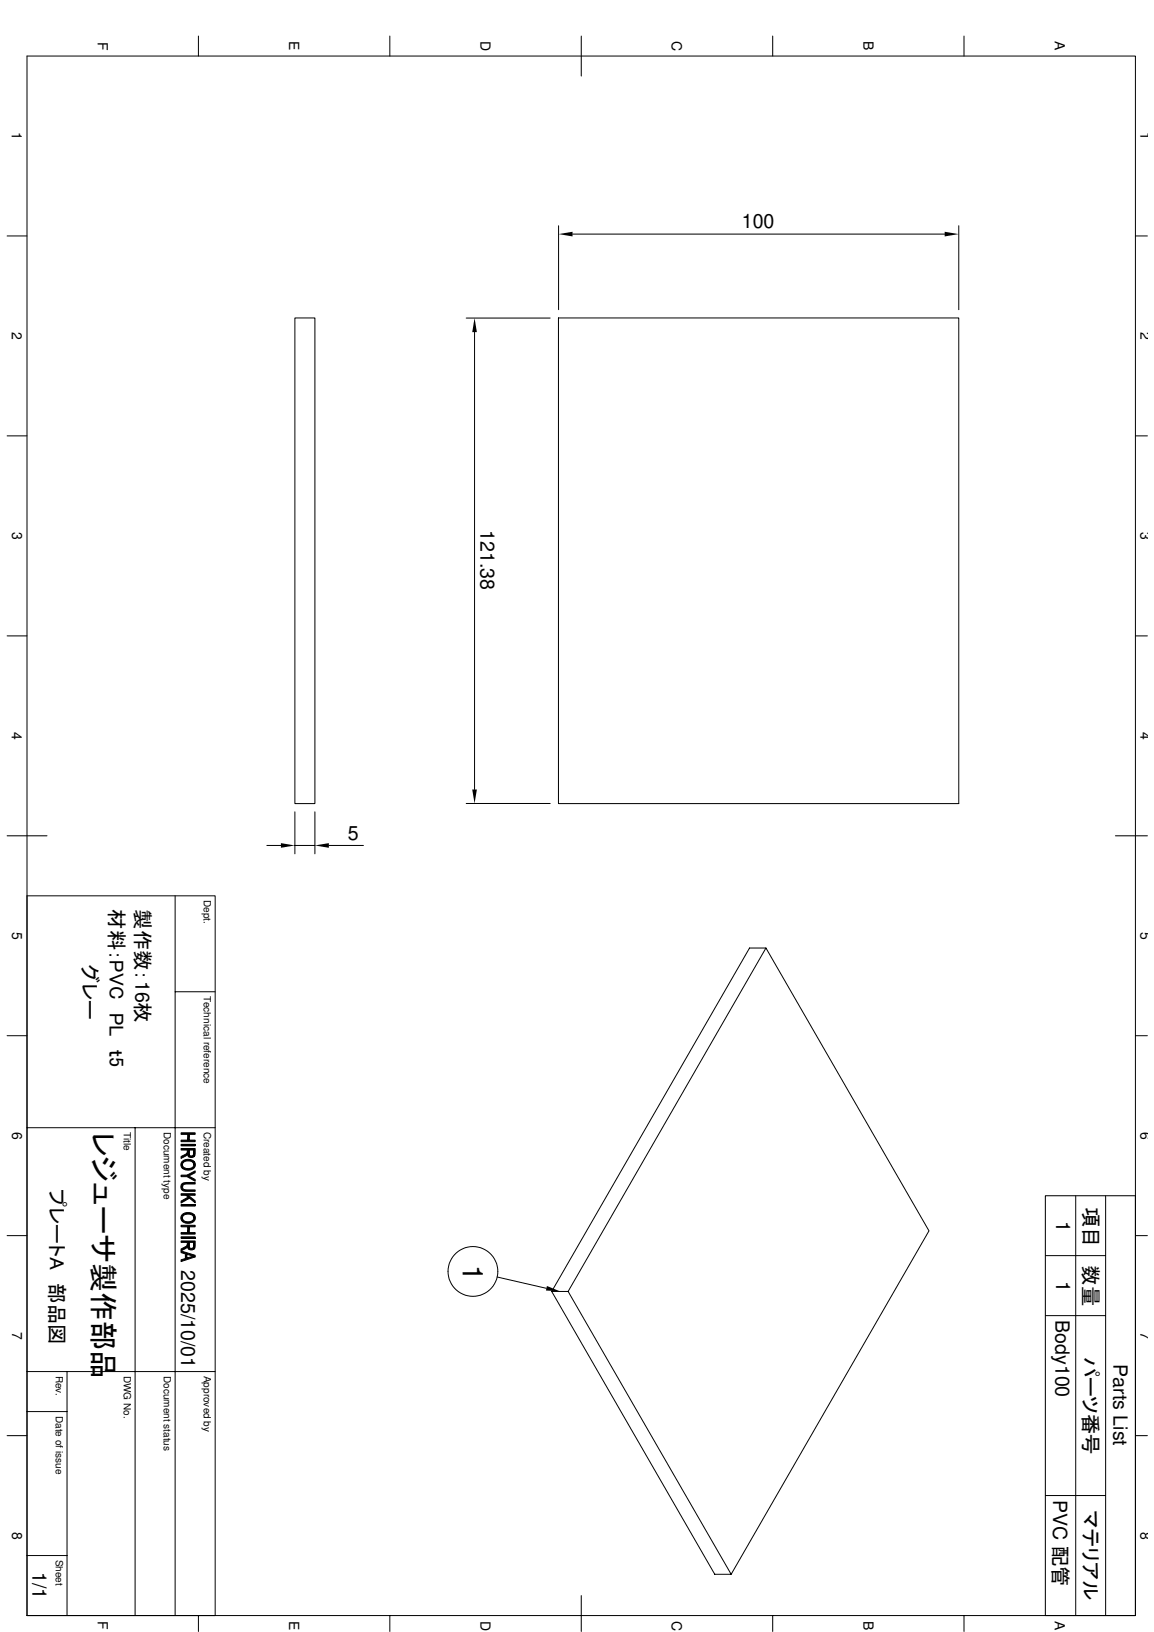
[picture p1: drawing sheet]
<svg xmlns="http://www.w3.org/2000/svg" width="210mm" height="297mm" viewBox="0 0 210 297" stroke-linecap="round" stroke-linejoin="round" font-family="sans-serif">
<g fill="none" stroke="#000" stroke-width=".18">
<path d="M4.9 10.2h201.6v283.8h-201.6zM36.1 6.6v3.6M70.9 6.6v3.6M105.7 6.6v7.2M140.5 6.6v3.6M175.3 6.6v3.6M1.3 42.9h3.6M53.6 57.9h3.7v88.4h-3.7zM84.8 57.9h15.3M101.6 57.9h72.8v88.4h-72.8zM101.6 41.1v15.3M104.1 42.6h67.7"/>
<path d="M174.4 41.1v15.3M206.5 42.9h2.2M1.3 79.3h3.6M86.3 60.5v83.2M206.5 79.3h2.2M1.3 115.7h3.6M206.5 115.7h2.2M1.3 152.1h7.3M48.5 153.9h2.6M53.6 147.8v7.6M53.6 153.9h3.7M57.3 147.8v7.6"/>
<path d="M59.8 153.9h6.3M84.8 146.2h15.3M202.9 152.1h5.8M4.9 163h34.2v131M31.9 163v131M139.3 172.6l-36 62.5 29.7 51.4h-3l-29.6-51.4h2.9M1.3 188.5h3.6M31.9 180.5h7.2M206.5 188.5h2.2M4.9 205.3h34.2M24.6 205.3v88.7M32.9 207.5h1.2l.3-1v1h1.1v.3h-2.6z"/>
<path d="M32.9 206.2h2.6v.3h-1.1l-.3 1v-1h-1.2zM32.9 208.3h2.6v.3h-2.6zM32.9 210.5l1-.5 .2-.4v.5l-.1 .2-1.1 .5zM32.9 209h2.6l-.1 1.4-.1 .1-.1-1.2h-.8l-.1 1.2-.2-.4v-.8h-1.2zM32.9 213.9h1.1l1.5 .8v.3l-1.5-.8h-1.1zM32.9 218.6l1.3-.7 .3 .2-1.6 .9zM32.9 217.3h2.6v.3h-2.6zM32.9 219.2h2.6v.3h-2.6zM33.1 215.5l.1-.1v.6a.56 .56 0 0 0 .8 .6h1.5v.2h-1.5a.84 .84 0 0 1-1-.3 .84 .84 0 0 1 .1-1zM33.2 211.3l.7-.3 .7 .1 .7 .3-.1 .6a1.15 1.15 0 0 0-1.8-.4l-.2 .3v.7l-.3-.5v-.4zM33.2 212a1.16 1.16 0 0 0 2 .3l.1-.9 .2 .3v.6l-.4 .5-.5 .1h-.8l-.5-.2zM33.2 215.4l.7-.2h1.6v.3h-1.5a.58 .58 0 0 0-.8 .5z"/>
<path d="M33.8 217.6h.4l1.3 1v.3zM34 213.9l1.5-.8v.3l-1.2 .7zM34.4 209.3v.6a.42 .42 0 0 0 .4 .5 .42 .42 0 0 0 .4-.4l.1 .5-.4 .2-.5-.1zM195.7 217.6v76.4M201.1 217.6v76.4M1.3 224.9h3.6M32.9 224.3h1.2l.3-1v1h1.1v.3h-2.6zM32.9 223h2.6v.3h-1.1l-.3 1v-1h-1.2zM32.9 225.1h2.6v.3h-2.6zM32.9 227.3l1-.5 .2-.4v.5l-.2 .3-1 .5zM32.9 225.9h2.6l-.1 1.3-.1 .2-.1-1.3h-.8v1.3l-.3-.4v-.9h-1.2zM32.9 227.7l2.6 .8v.3l-1.5-.5-.3 .8v-.9l-.8-.2z"/>
<path d="M32.9 229.3l.8-.2 .3-.8v.7l1.2-.4 .3 .2-2.6 .8zM33.1 221.1l.6-.4h1l.6 .3-.1 .7a1.15 1.15 0 0 0-1.8-.4l-.2 .3v.7l-.1-.1a.83 .83 0 0 1 0-1.1zM33.2 221.7l.1 .3 .2 .2 .9 .2a.77 .77 0 0 0 .8-.7l.1-.7 .2 .4v.6l-.4 .4-.7 .3-.6-.1-.5-.2zM34.4 226.1v.6a.42 .42 0 0 0 .4 .5 .42 .42 0 0 0 .4-.4l.1 .6-.4 .1-.5-.1zM90.4 232.4l9 2.1M100.4 235.1l35.9-62.5h3l29.7 51.4-36 62.5M190.1 228.5h11M190.1 239.5h11M206.5 224.9h2.2M4.9 256.9h7.3M4.9 249.6h34.2M12.2 249.6v44.4"/>
<path d="M1.3 261.3h3.6M190.1 272.2h11M206.5 261.3h2.2M4.9 283.1h7.3M36.1 294v2.9M70.9 294v2.9M105.7 290.4v6.5M140.5 294v2.9M175.3 294v2.9M190.1 294v-76.4h16.4v76.4"/>
<circle cx="86" cy="231.4" r="4.5"/>
</g>
<g fill="#000">
<path d="M101.6 42.6l2.5-.4v.8zM171.8 42.2l2.6 .4-2.6 .4zM86.3 57.9l.4 2.6h-.8zM51.1 153.5l2.5 .4-2.5 .4zM57.3 153.9l2.5-.4v.8zM85.9 143.7h.8l-.4 2.5zM99.5 234.1l2.4 .9-2.6-.1z"/>
<path d="M32.9 210.5l1-.5 .2-.4v.5l-.1 .2-1.1 .5z" fill-rule="evenodd"/>
<path d="M32.9 218.6l1.3-.7 .3 .2-1.6 .9z" fill-rule="evenodd"/>
<path d="M34.4 209.3v.6a.42 .42 0 0 0 .4 .5 .42 .42 0 0 0 .4-.4l.1 .5-.4 .2-.5-.1z" fill-rule="evenodd"/>
<path d="M33.2 211.3l.7-.3 .7 .1 .7 .3-.1 .6a1.15 1.15 0 0 0-1.8-.4l-.2 .3v.7l-.3-.5v-.4z" fill-rule="evenodd"/>
<path d="M32.9 207.5h1.2l.3-1v1h1.1v.3h-2.6z" fill-rule="evenodd"/>
<path d="M32.9 206.2h2.6v.3h-1.1l-.3 1v-1h-1.2z" fill-rule="evenodd"/>
<path d="M32.9 209h2.6l-.1 1.4-.1 .1-.1-1.2h-.8l-.1 1.2-.2-.4v-.8h-1.2z" fill-rule="evenodd"/>
<path d="M34 213.9l1.5-.8v.3l-1.2 .7z" fill-rule="evenodd"/>
<path d="M32.9 213.9h1.1l1.5 .8v.3l-1.5-.8h-1.1z" fill-rule="evenodd"/>
<path d="M33.1 215.5l.1-.1v.6a.56 .56 0 0 0 .8 .6h1.5v.2h-1.5a.84 .84 0 0 1-1-.3 .84 .84 0 0 1 .1-1z" fill-rule="evenodd"/>
<path d="M33.2 215.4l.7-.2h1.6v.3h-1.5a.58 .58 0 0 0-.8 .5z" fill-rule="evenodd"/>
<path d="M33.8 217.6h.4l1.3 1v.3z" fill-rule="evenodd"/>
<path d="M32.9 217.3h2.6v.3h-2.6z" fill-rule="evenodd"/>
<path d="M33.2 212a1.16 1.16 0 0 0 2 .3l.1-.9 .2 .3v.6l-.4 .5-.5 .1h-.8l-.5-.2z" fill-rule="evenodd"/>
<path d="M32.9 227.3l1-.5 .2-.4v.5l-.2 .3-1 .5z" fill-rule="evenodd"/>
<path d="M33.1 221.1l.6-.4h1l.6 .3-.1 .7a1.15 1.15 0 0 0-1.8-.4l-.2 .3v.7l-.1-.1a.83 .83 0 0 1 0-1.1z" fill-rule="evenodd"/>
<path d="M34.4 226.1v.6a.42 .42 0 0 0 .4 .5 .42 .42 0 0 0 .4-.4l.1 .6-.4 .1-.5-.1z" fill-rule="evenodd"/>
<path d="M32.9 224.3h1.2l.3-1v1h1.1v.3h-2.6z" fill-rule="evenodd"/>
<path d="M32.9 223h2.6v.3h-1.1l-.3 1v-1h-1.2z" fill-rule="evenodd"/>
<path d="M32.9 225.9h2.6l-.1 1.3-.1 .2-.1-1.3h-.8v1.3l-.3-.4v-.9h-1.2z" fill-rule="evenodd"/>
<path d="M32.9 227.7l2.6 .8v.3l-1.5-.5-.3 .8v-.9l-.8-.2z" fill-rule="evenodd"/>
<path d="M32.9 229.3l.8-.2 .3-.8v.7l1.2-.4 .3 .2-2.6 .8z" fill-rule="evenodd"/>
<path d="M33.2 221.7l.1 .3 .2 .2 .9 .2a.77 .77 0 0 0 .8-.7l.1-.7 .2 .4v.6l-.4 .4-.7 .3-.6-.1-.5-.2z" fill-rule="evenodd"/>
</g>
<path d="M32.9 208.4h2.6M32.9 219.4h2.6M32.9 225.2h2.6" fill="none" stroke="#000" stroke-width=".28"/>
<text font-size="5.3" x="16.9" y="206" transform="rotate(90 16.9 206)">レジューサ製作部品</text>
<text font-size="5.1" x="84.2" y="230.2" transform="rotate(90 84.2 230.2)">1</text>
<g font-size="3.7">
<text x="15.1" y="163" transform="rotate(90 15.1 163)">グレー</text>
<text x="19.9" y="163" transform="rotate(90 19.9 163)">材料：PVC　PL　ｔ5</text>
<text x="24.6" y="163" transform="rotate(90 24.6 163)">製作数：16枚</text>
<text x="9" y="216.4" transform="rotate(90 9 216.4)">プレートA　部品図</text>
<text x="197.1" y="219.7" transform="rotate(90 197.1 219.7)">項目</text>
<text x="197.1" y="230.3" transform="rotate(90 197.1 230.3)">数量</text>
<text x="197.1" y="246.9" transform="rotate(90 197.1 246.9)">パーツ番号</text>
<text x="197.1" y="274.9" transform="rotate(90 197.1 274.9)">マテリアル</text>
</g>
<g font-size="3.6">
<text x="134.9" y="41.6">100</text>
<text x="87.4" y="96.5" transform="rotate(90 87.4 96.5)">121.38</text>
<text x="63.2" y="152.8">5</text>
<text x="192.1" y="222.2" transform="rotate(90 192.1 222.2)">1</text>
<text x="32.9" y="231.1" transform="rotate(90 32.9 231.1)">2025/10/01</text>
<text x="192.1" y="233.2" transform="rotate(90 192.1 233.2)">1</text>
<text x="192" y="240.3" transform="rotate(90 192 240.3)">Body100</text>
<text x="202.6" y="248.3" transform="rotate(90 202.6 248.3)">Parts List</text>
<text x="191.6" y="273" transform="rotate(90 191.6 273)">PVC 配管</text>
<text x="5.9" y="286.1" transform="rotate(90 5.9 286.1)">1/1</text>
</g>
<g font-size="2.5">
<text x="17.8" y="7.6" transform="rotate(90 17.8 7.6)">F</text>
<text x="52.6" y="7.5" transform="rotate(90 52.6 7.5)">E</text>
<text x="87.4" y="7.5" transform="rotate(90 87.4 7.5)">D</text>
<text x="122.2" y="7.5" transform="rotate(90 122.2 7.5)">C</text>
<text x="157" y="7.5" transform="rotate(90 157 7.5)">B</text>
<text x="191.9" y="7.5" transform="rotate(90 191.9 7.5)">A</text>
<text x="2.2" y="24" transform="rotate(90 2.2 24)">1</text>
<text x="207.4" y="24" transform="rotate(90 207.4 24)">1</text>
<text x="2.2" y="60.4" transform="rotate(90 2.2 60.4)">2</text>
<text x="207.4" y="60.4" transform="rotate(90 207.4 60.4)">2</text>
<text x="2.2" y="96.8" transform="rotate(90 2.2 96.8)">3</text>
<text x="207.5" y="96.8" transform="rotate(90 207.5 96.8)">3</text>
<text x="2.2" y="133.2" transform="rotate(90 2.2 133.2)">4</text>
<text x="207.4" y="133.2" transform="rotate(90 207.4 133.2)">4</text>
<text x="2.2" y="169.6" transform="rotate(90 2.2 169.6)">5</text>
<text x="207.5" y="169.6" transform="rotate(90 207.5 169.6)">5</text>
<text x="2.2" y="206" transform="rotate(90 2.2 206)">6</text>
<text x="207.5" y="206" transform="rotate(90 207.5 206)">6</text>
<text x="2.2" y="242.4" transform="rotate(90 2.2 242.4)">7</text>
<text x="207.5" y="242.4" transform="rotate(90 207.5 242.4)">7</text>
<text x="2.2" y="278.8" transform="rotate(90 2.2 278.8)">8</text>
<text x="207.5" y="278.8" transform="rotate(90 207.5 278.8)">8</text>
<text x="17.8" y="295.1" transform="rotate(90 17.8 295.1)">F</text>
<text x="52.6" y="295" transform="rotate(90 52.6 295)">E</text>
<text x="87.4" y="295" transform="rotate(90 87.4 295)">D</text>
<text x="122.2" y="295" transform="rotate(90 122.2 295)">C</text>
<text x="157" y="295" transform="rotate(90 157 295)">B</text>
<text x="191.9" y="295" transform="rotate(90 191.9 295)">A</text>
</g>
<g font-size="1.8">
<text x="37.1" y="163.8" transform="rotate(90 37.1 163.8)">Dept.</text>
<text x="37.1" y="181.2" transform="rotate(90 37.1 181.2)">Technical reference</text>
<text x="22.5" y="206" transform="rotate(90 22.5 206)">Title</text>
<text x="29.8" y="206" transform="rotate(90 29.8 206)">Document type</text>
<text x="37.1" y="206" transform="rotate(90 37.1 206)">Created by</text>
<text x="10.2" y="250.4" transform="rotate(90 10.2 250.4)">Rev.</text>
<text x="22.5" y="250.4" transform="rotate(90 22.5 250.4)">DWG No.</text>
<text x="29.8" y="250.4" transform="rotate(90 29.8 250.4)">Document status</text>
<text x="37.1" y="250.4" transform="rotate(90 37.1 250.4)">Approved by</text>
<text x="10.2" y="257.7" transform="rotate(90 10.2 257.7)">Date of issue</text>
<text x="10.2" y="283.9" transform="rotate(90 10.2 283.9)">Sheet</text>
</g>
</svg>
